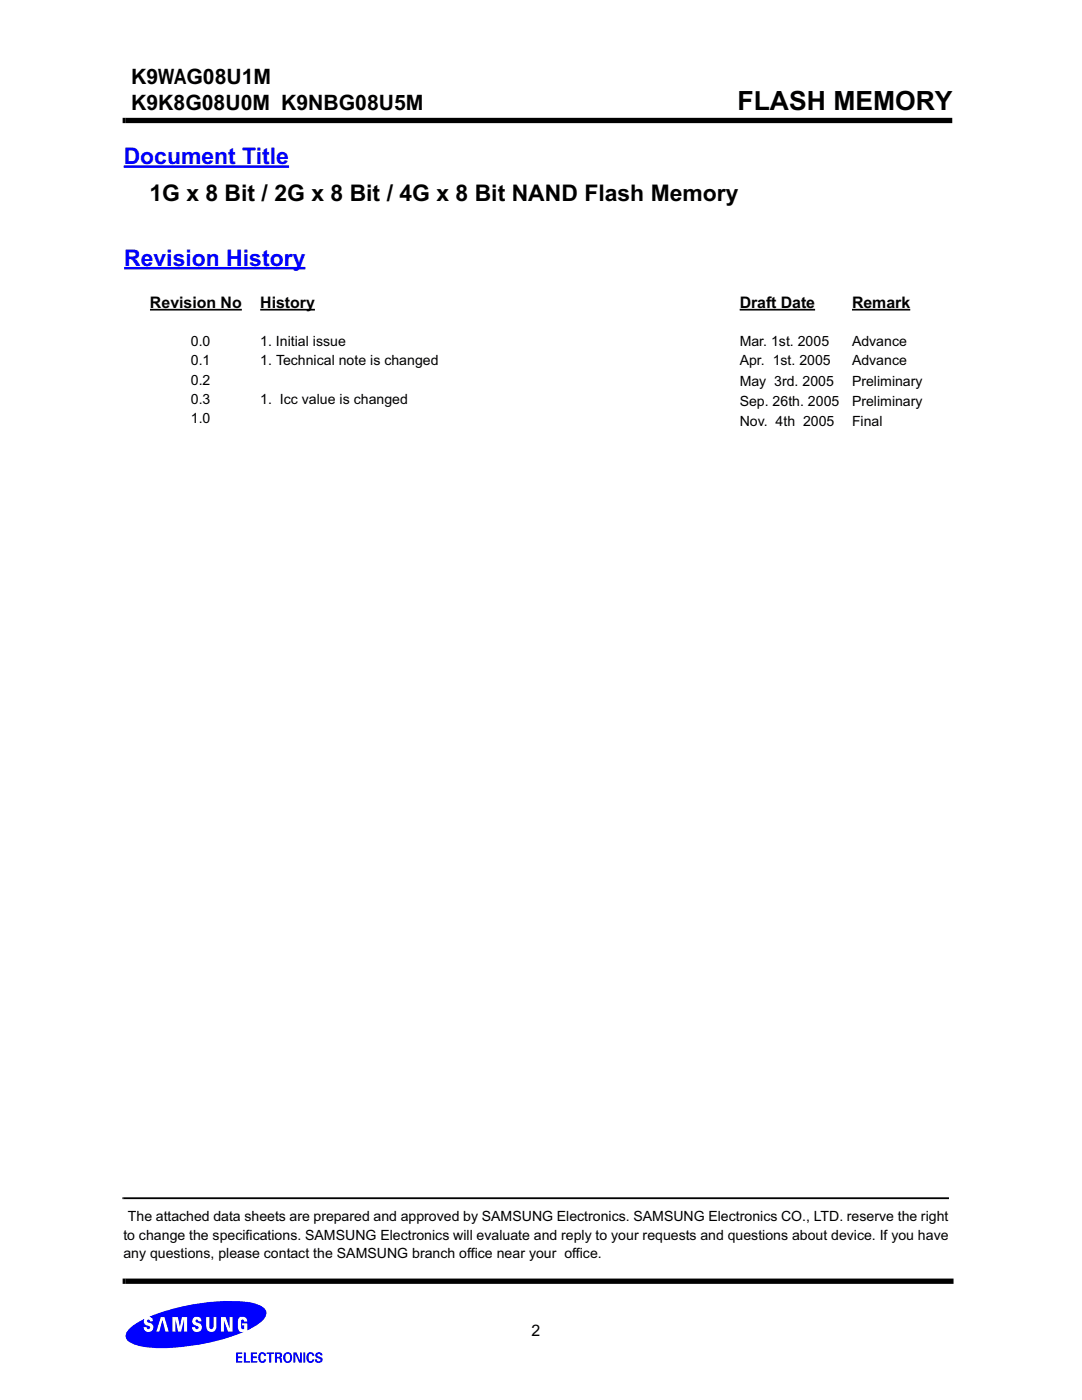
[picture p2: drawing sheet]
<svg xmlns="http://www.w3.org/2000/svg" width="216mm" height="279mm" viewBox="0 0 216 279" stroke-linecap="round" stroke-linejoin="round" font-family="sans-serif">
<g fill="none" stroke="#fff" stroke-width=".2">
<path d="M25.3 9.9v2.9M25.3 16.3v5.7M189.9 9.9v2.9M189.9 16.4v5.8M25.4 27.5h2.8M28.2 24.7h-2.9v229.4M30.2 27.4v2.8M30.2 33.8v5.8M31.7 24.7h5.6M31.7 27.5h5.6M40.4 27.4v2.8M40.4 33.8v5.8"/>
<path d="M40.8 24.7h5.7M40.9 27.5h5.6M50 24.7h5.6M50 27.5h5.6M59.1 24.7h5.6M59.1 27.5h5.6M68.2 27.5h5.7M68.3 24.7h5.6M77.4 24.7h5.6M77.4 27.5h5.6M86.5 27.5h5.6M86.5 24.7h5.7"/>
<path d="M95.7 27.5h5.6M95.7 24.7h5.6M104.3 24.9v2.9M104.3 31.3v5.7M104.8 27.5h5.6M104.8 24.7h5.6M107.6 24.9v2.9M107.6 31.3v5.7M110.9 24.9v2.9M110.9 31.3v5.7M113.9 27.5h5.6M114 24.7h5.6"/>
<path d="M123.1 27.5h5.6M123.1 24.7h5.6M132.2 27.5h5.6M132.2 24.7h5.7M141.3 27.5h5.6M141.4 24.7h5.6M150.4 27.5h5.7M150.5 24.7h5.6M159.6 27.5h5.6M159.7 24.7h5.6M168.7 27.5h5.6M168.8 24.7h5.6"/>
<path d="M177.8 27.5h5.7M177.9 24.7h5.7M187 27.5h2.8M187.1 24.7h2.8M189.9 24.7v94.6M30.2 43.1v5.8M30.2 52.5v5.7M40.4 43.1v5.8M40.4 52.5v5.7M104.3 40.5v5.6M104.3 49.6v5.7M104.3 58.8v5.6"/>
<path d="M107.6 40.5v5.6M107.6 49.6v5.7M107.6 58.8v5.6M110.9 40.5v5.6M110.9 49.6v5.7M110.9 58.8v5.6M30.2 61.8v5.7M30.2 71.1v5.7M40.4 61.8v5.7M40.4 71.1v5.7M104.3 68v5.6M104.3 77.1v5.7"/>
<path d="M107.6 68v5.6M107.6 77.1v5.7M110.9 68v5.6M110.9 77.1v5.7M30.2 80.4v5.7M30.2 89.7v5.7M30.2 99v5.7M40.4 80.4v5.7M40.4 89.7v5.7M40.4 99v5.7M104.3 86.3v5.6M104.3 95.4v5.7"/>
<path d="M107.6 86.3v5.6M107.6 95.4v5.7M110.9 86.3v5.6M110.9 95.4v5.7M30.2 108.3v5.7M30.2 117.6v5.7M40.4 108.3v5.7M40.4 117.6v5.7M104.3 104.6v5.7M104.3 113.8v5.6M107.6 104.6v5.7M107.6 113.8v5.6"/>
<path d="M110.9 104.6v5.7M110.9 113.8v5.6M189.9 119.5v9M30.2 126.9v5.8M30.2 136.2v5.8M40.4 126.9v5.8M40.4 136.2v5.8M104.3 122.9v5.7M104.3 132.1v5.7M107.6 122.9v5.7M107.6 132.1v5.7M110.9 122.9v5.7"/>
<path d="M110.9 132.1v5.7M189.9 128.9v8.7M189.9 138.3v8.5M30.2 145.5v5.8M30.2 154.8v5.8M40.4 145.5v5.8M40.4 154.8v5.8M104.3 141.3v5.6M104.3 150.4v5.7M104.3 159.6v5.6M107.6 141.3v5.6M107.6 150.4v5.7"/>
<path d="M107.6 159.6v5.6M110.9 141.3v5.6M110.9 150.4v5.7M110.9 159.6v5.6M189.9 147.6v8.4M189.9 157v8.2M30.2 164.1v5.8M30.2 173.5v5.7M40.4 164.1v5.8M40.4 173.5v5.7M104.3 168.8v5.6M104.3 177.9v5.7"/>
<path d="M107.6 168.8v5.6M107.6 177.9v5.7M110.9 168.8v5.6M110.9 177.9v5.7M189.9 166.4v7.9M189.9 175.8v7.7M30.2 182.8v5.7M30.2 192.1v5.7M40.4 182.8v5.7M40.4 192.1v5.7M104.3 187.1v5.6M104.3 196.2v5.7"/>
<path d="M107.6 187.1v5.6M107.6 196.2v5.7M110.9 187.1v5.6M110.9 196.2v5.7M189.9 185.1v7.6M189.9 194.5v7.4M30.2 201.4v5.7M30.2 210.7v5.7M30.2 220v5.7M40.4 201.4v5.7M40.4 210.7v5.7M40.4 220v5.7"/>
<path d="M104.3 205.4v5.7M104.3 214.6v5.6M107.6 205.4v5.7M107.6 214.6v5.6M110.9 205.4v5.7M110.9 214.6v5.6M189.9 203.9v7.1M189.9 213.3v6.9M30.2 229.3v5.7M30.2 238.6v5.7M40.4 229.3v5.7M40.4 238.6v5.7"/>
<path d="M104.3 223.7v5.7M104.3 232.9v5.6M107.6 223.7v5.7M107.6 232.9v5.6M110.9 223.7v5.7M110.9 232.9v5.6M189.9 222.7v6.7M189.9 232v6.6M25.3 254.1h2.9M25.3 251.1h2.9M25.3 256.3v5.7M30.2 247.9v2.9"/>
<path d="M31.7 254.1h5.6M31.7 251.1h5.6M40.4 247.9v2.9M40.8 254.1h5.7M40.8 251.1h5.7M50 254.1h5.6M50 251.1h5.6M59.1 251.1h5.6M59.1 254.1h5.6M68.2 251.1h5.7M68.3 254.1h5.6M77.4 251.1h5.6"/>
<path d="M77.4 254.1h5.6M86.5 254.1h5.7M86.5 251.1h5.7M95.7 254.1h5.6M95.7 251.1h5.6M104.3 242.1v5.6M104.3 251.2v2.9M104.8 254.1h5.6M104.8 251.1h5.6M107.6 242.1v5.6M107.6 251.2v2.9M110.9 242.1v5.6"/>
<path d="M110.9 251.2v2.9M114 254.1h5.6M114 251.1h5.6M123.1 254.1h5.6M123.1 251.1h5.6M132.2 254.1h5.7M132.2 251.1h5.7M141.4 254.1h5.6M141.4 251.1h5.6M150.5 251.1h5.7M150.5 254.1h5.7M159.7 251.1h5.6"/>
<path d="M159.7 254.1h5.6M168.8 251.1h5.6M168.8 254.1h5.6M177.9 254.1h5.7M177.9 251.1h5.7M187.1 254.1h2.8M187.1 251.1h2.8M189.9 241.4v6.3M189.9 250.8v5.7M25.3 265.6v5.7M25.3 274.8v2.9M189.9 260.1v5.8"/>
<path d="M189.9 269.5v2.9"/>
</g>
<path d="M25.1 259.7h39.2v12.3h-39.2z" fill="#fff"/>
<g fill="#00f">
<path d="M25.8 265.2a1.58 1.58 0 0 0-.7 1.6 1.58 1.58 0 0 0 1 1.2 17.6 17.6 0 0 0 8.3 1 44.6 44.6 0 0 0 14.3-3.2h-.6a.98 .98 0 0 1-.6-.9v-1.6l.5-.5h.8l.5 .6v.3h-.6l-.2-.4-.3 .1-.1 1.6 .2 .3 .4-.1v-.7h-.4v-.4h1.1v1.4l1.1-.6a5.9 5.9 0 0 0 2.6-2.5 1.69 1.69 0 0 0-1.3-1.9 18.4 18.4 0 0 0-8-.8 45.3 45.3 0 0 0-14.1 3.1 .77 .77 0 0 1 .8 .9h-.6a.31 .31 0 0 0-.3-.4 .31 .31 0 0 0-.3 .4 .31 .31 0 0 0 .4 .3 .96 .96 0 0 1 .7 1.5 .96 .96 0 0 1-1.7-.3l-.1-.3h.7l.1 .3 .4 .1 .2-.3-.4-.4a.95 .95 0 0 1-.8-1.4l-1.8 1zM32.1 262.8h.7l.9 2.9h-.7l-.6-2.3-.6 2.3h-.6zM34.4 262.8h1.1l.4 2 .4-2h1v2.9h-.6v-2.4l-.5 2.4h-.7l-.5-2.4v2.4h-.6zM38.7 263a.94 .94 0 0 1 1-.2 .94 .94 0 0 1 .5 .9h-.6a.3 .3 0 0 0-.2-.3 .3 .3 0 0 0-.3 .1l.1 .4a.99 .99 0 0 1 1.1 .9 .99 .99 0 0 1-1 1.1 .99 .99 0 0 1-1-1h.6l.3 .4 .3-.1a.27 .27 0 0 0 .2-.3 .27 .27 0 0 0-.2-.2 .99 .99 0 0 1-1-.6 .99 .99 0 0 1 .2-1.1zM41.1 262.8h.7v2.1l.2 .3a.45 .45 0 0 0 .6-.4v-2h.6v1.9a1.02 1.02 0 0 1-1 1.1 1.02 1.02 0 0 1-1.1-1.1zM44.1 262.8h.9l.8 2.2v-2.2h.6v2.9h-.9l-.8-2.2v2.2h-.6zM47.1 269.9h1.2v.3h-.8v.5h.8v.4h-.8v.5h.8v.3h-1.2z" fill-rule="evenodd"/>
<path d="M48.6 269.9h.4v1.7h.9v.3h-1.3z" fill-rule="evenodd"/>
<path d="M50.1 269.9h1.2v.3h-.8v.5h.7v.4h-.7v.5h.9v.3h-1.3z" fill-rule="evenodd"/>
<path d="M51.8 270.1a.76 .76 0 0 1 .8-.2 .76 .76 0 0 1 .5 .7h-.4a.31 .31 0 0 0-.3-.4 .31 .31 0 0 0-.4 .2v.7l.2 .6 .3-.1 .2-.3h.4a.82 .82 0 0 1-1 .7 .82 .82 0 0 1-.6-1.1z" fill-rule="evenodd"/>
<path d="M53.2 269.9h1.5v.3h-.6v1.7h-.4v-1.7h-.5z" fill-rule="evenodd"/>
<path d="M54.9 269.9l1.2 .1 .2 .6-.1 .2-.3 .1a.68 .68 0 0 1 .4 .9l.1 .1h-.5l-.1-.7-.5-.1v.8h-.4zM55.3 270.2v.6h.3a.29 .29 0 0 0 .3-.3 .29 .29 0 0 0-.2-.3z" fill-rule="evenodd"/>
<path d="M56.8 270.1a.87 .87 0 0 1 .9-.2 .87 .87 0 0 1 .6 .8l-.1 .6a.86 .86 0 0 1-.7 .7 .86 .86 0 0 1-.9-.5v-1zM57.2 270.2a.84 .84 0 0 0-.3 .9 .84 .84 0 0 0 .6 .6 .93 .93 0 0 0 0-1.5z" fill-rule="evenodd"/>
<path d="M58.5 269.9h.7l.7 1.6v-1.6h.3v2h-.5l-.8-1.7v1.7h-.4z" fill-rule="evenodd"/>
</g>
<path d="M60.7 269.9v2" fill="none" stroke="#00f" stroke-width=".4"/>
<g fill="#00f">
<path d="M61.4 270.1a.78 .78 0 0 1 .8-.2 .78 .78 0 0 1 .5 .7h-.4a.38 .38 0 0 0-.4-.4 .38 .38 0 0 0-.3 .5v.7l.2 .3 .4-.1 .1-.3h.4a.78 .78 0 0 1-.6 .7 .78 .78 0 0 1-.8-.4 1.54 1.54 0 0 1 .1-1.5z" fill-rule="evenodd"/>
<path d="M63 270.1a.74 .74 0 0 1 .8-.2 .74 .74 0 0 1 .5 .6h-.4l-.1-.3h-.3l-.2 .2 .1 .2a.89 .89 0 0 1 1 .9 .79 .79 0 0 1-.9 .5 .79 .79 0 0 1-.7-.7h.5v.3l.2 .1 .3-.1 .1-.4-.5-.1a.6 .6 0 0 1-.5-.4 .6 .6 0 0 1 .1-.6z" fill-rule="evenodd"/>
</g>
<path d="M24.7 23.5v1.1M24.7 255.2v1" fill="none" stroke="#000" stroke-width=".53"/>
<path d="M25 24h165M25 255.7h165.3" fill="none" stroke="#000" stroke-width="1.1" stroke-linecap="butt"/>
<path d="M24.7 33.3h33M24.8 53.5h36.1" fill="none" stroke="#00f" stroke-width=".49"/>
<path d="M24.5 239v.3" fill="none" stroke="#000" stroke-width=".2"/>
<path d="M24.6 239.1h164.8" fill="none" stroke="#000" stroke-width=".36"/>
<path d="M29.9 61.8h18.4M51.9 61.8h10.9M147.6 61.8h15M170 61.8h11.6" fill="none" stroke="#000" stroke-width=".34"/>
<text font-size="5.3" x="147.2" y="21.9">FLASH MEMORY</text>
<g font-size="4.6" fill="#00f">
<text x="24.7" y="32.8">Document Title</text>
<text x="24.8" y="53">Revision History</text>
</g>
<text font-size="4.6" x="29.8" y="40.1">1G x 8 Bit / 2G x 8 Bit / 4G x 8 Bit NAND Flash Memory</text>
<g font-size="4.2">
<text x="26.2" y="16.8">K9WAG08U1M</text>
<text x="26.2" y="21.9">K9K8G08U0M K9NBG08U5M</text>
</g>
<g font-size="3.2">
<text x="29.9" y="61.5">Revision No</text>
<text x="51.9" y="61.5">History</text>
<text x="147.6" y="61.5">Draft Date</text>
<text x="170" y="61.5">Remark</text>
<text x="106" y="266.6">2</text>
</g>
<g font-size="2.8">
<text x="38.1" y="69">0.0</text>
<text x="51.9" y="69">1. Initial issue</text>
<text x="147.6" y="69">Mar. 1st. 2005</text>
<text x="170" y="69">Advance</text>
<text x="38.1" y="72.9">0.1</text>
<text x="38.1" y="76.7">0.2</text>
<text x="51.9" y="72.9">1. Technical note is changed</text>
<text x="147.6" y="72.9">Apr. 1st. 2005</text>
<text x="147.6" y="76.9">May 3rd. 2005</text>
<text x="170" y="72.9">Advance</text>
<text x="170" y="76.9">Preliminary</text>
<text x="38.1" y="80.6">0.3</text>
<text x="51.9" y="80.6">1. Icc value is changed</text>
<text x="147.6" y="81">Sep. 26th. 2005</text>
<text x="170" y="81">Preliminary</text>
<text x="38.1" y="84.5">1.0</text>
<text x="147.6" y="85">Nov. 4th 2005</text>
<text x="170" y="85">Final</text>
<text x="25.5" y="243.7">The attached data sheets are prepared and approved by SAMSUNG Electronics. SAMSUNG Electronics CO., LTD. reserve the right</text>
<text x="24.6" y="247.5">to change the specifications. SAMSUNG Electronics will evaluate and reply to your requests and questions about device. If you have</text>
<text x="24.6" y="251">any questions, please contact the SAMSUNG branch office near your office.</text>
</g>
</svg>
